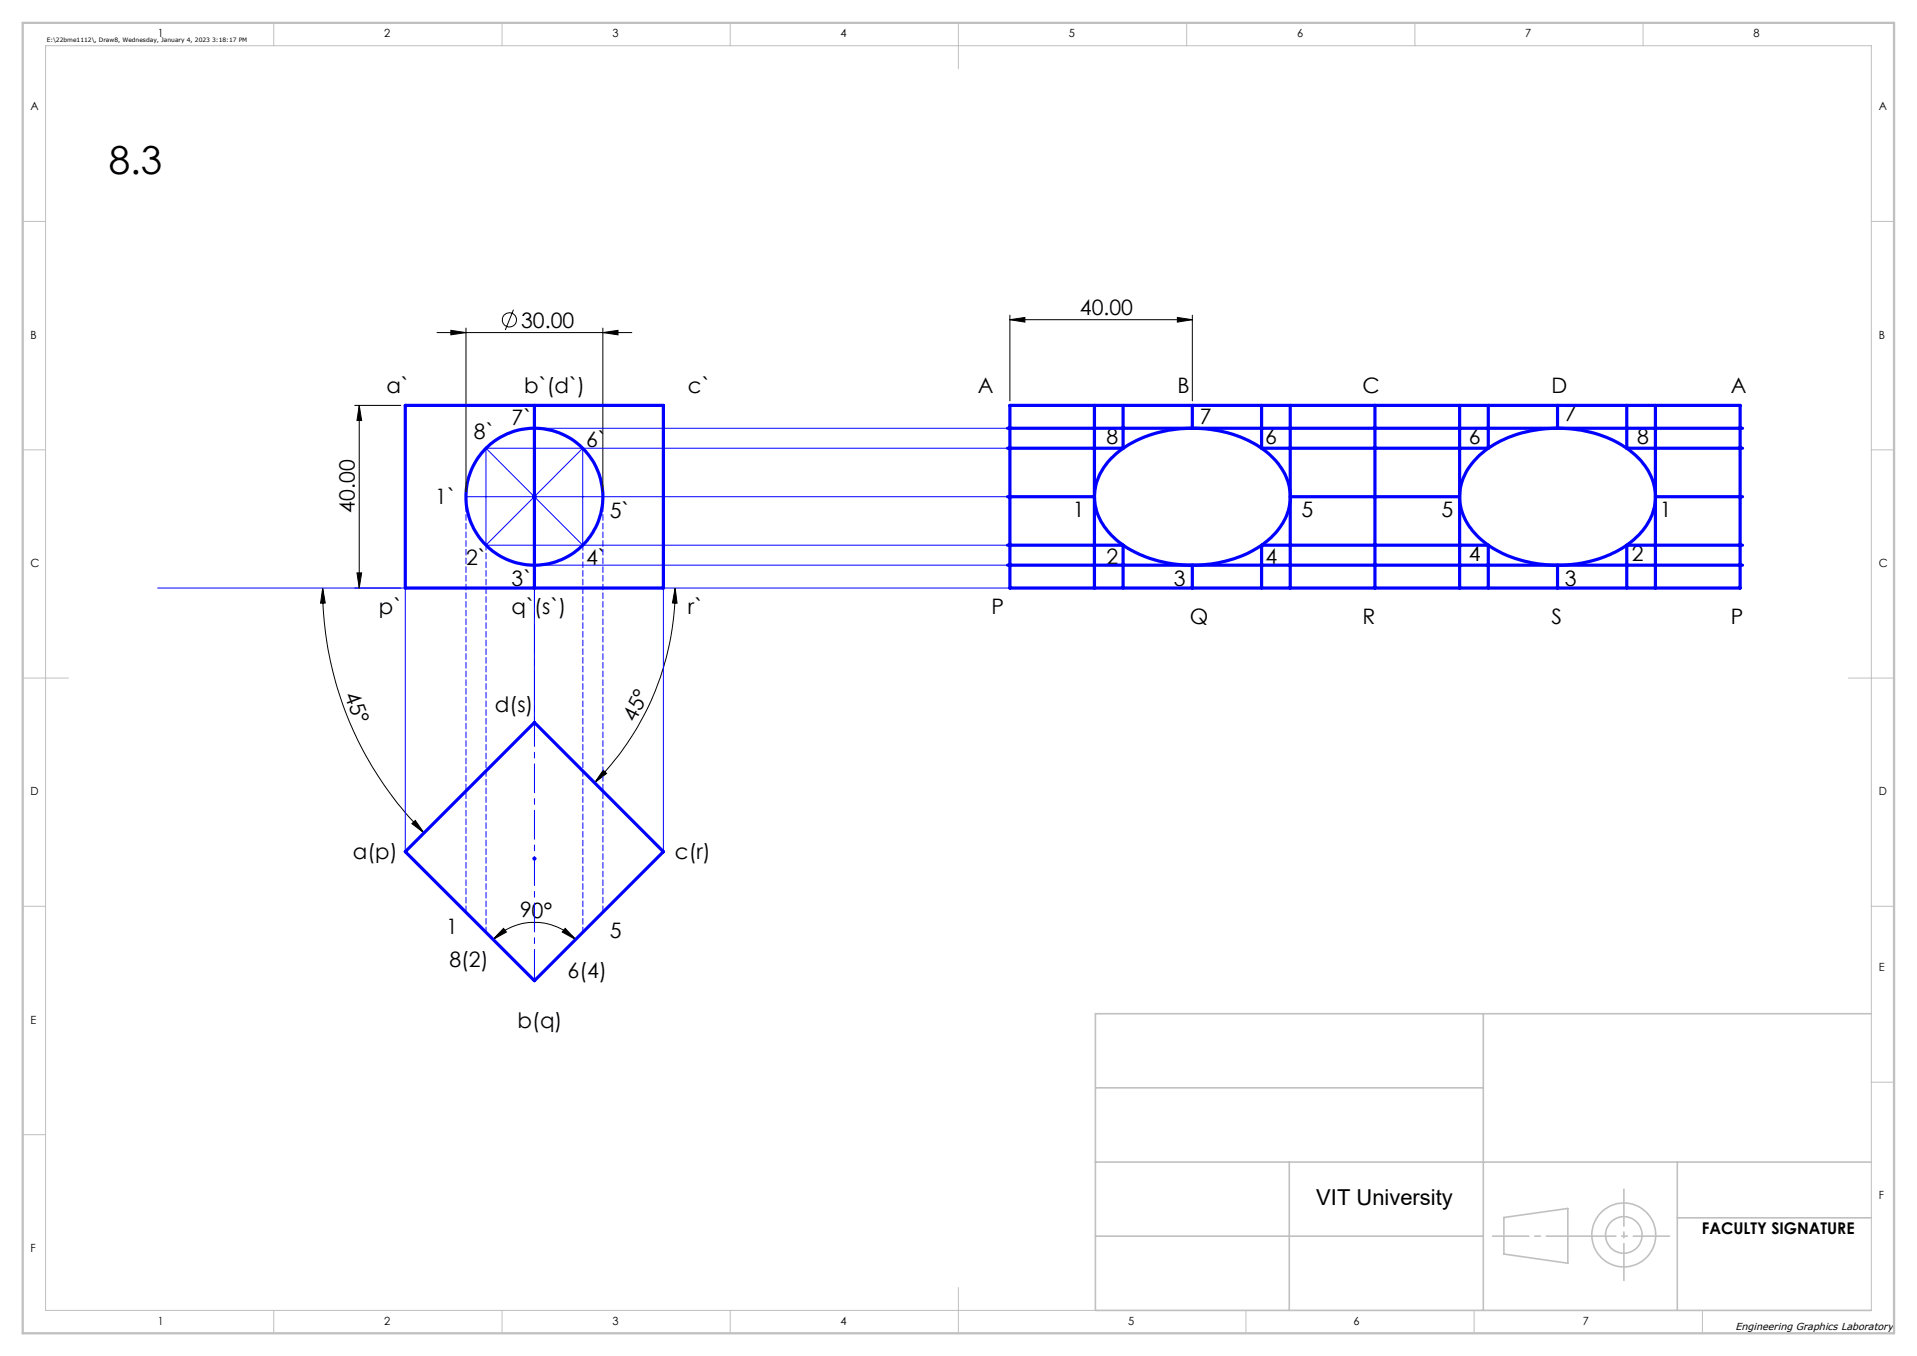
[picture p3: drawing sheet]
<svg xmlns="http://www.w3.org/2000/svg" width="420mm" height="297mm" viewBox="0 0 420 297" stroke-linecap="round" stroke-linejoin="round" font-family="sans-serif">
<g fill="none" stroke="#000" stroke-width=".22">
<path d="M95.7 72.8h42.7M98.8 72.4l3.3 .4-3.3 .5zM102.1 71.9v35.9M112.5 67.8l-1.8 4.5M132.1 72.8l3.3-.4v.9zM132.1 71.9v35.9M221.3 70l3.2-.5v1.1zM221.3 69v18.8M221.3 70h39.9M258 69.5l3.2 .5-3.2 .6zM261.2 69v18.8M77.7 88.8h10.1"/>
<path d="M78.7 88.8v40M78.7 88.8l.5 3.3h-1zM70.7 128.8l.6 3.3h-1.1zM70.7 128.8a75.6 75.6 0 0 0 22.2 53.6M77.7 128.8h10.1M78.2 125.5h1l-.5 3.3zM147.9 128.8l.4 3.3h-1zM147.9 128.8a60.3 60.3 0 0 1-17.6 42.6M132.2 168.7l.7 .7-2.6 2zM90.2 180.4l.8-.7 1.9 2.7zM108 205.8a12.8 12.8 0 0 1 18.1 0M110.3 203.3l.6 .8-2.9 1.7z"/>
<path d="M123.8 203.3l2.3 2.5-2.9-1.7z"/>
<circle cx="111.6" cy="70.1" r="1.56"/>
</g>
<g fill="none" stroke="#c0c0c0" stroke-width=".35">
<path d="M240 238.3h85M325 222v65M410 222h-170v65h170M240 254.5h170M282.5 254.5v32.5M367.5 254.5v32.5M240 270.8h85M329.5 266.7l14-2v12l-14-2zM367.5 266.7h42.5"/>
<circle cx="355.8" cy="270.5" r="7"/>
<circle cx="355.8" cy="270.5" r="4"/>
</g>
<g fill="none" stroke="#00f" stroke-width=".22">
<path d="M106.5 98.2l21.2 21.2v-21.2l-21.2 21.2M106.5 98.2h114.2M106.5 98.2v21.2M117.1 93.8h103.6M102.1 108.8h118.6M106.5 119.4h114.2M116.7 108.4l.7 .7M117.1 108.3v1M34.5 128.8h346.7M88.8 128.8v57.7M117.1 128.8v29.5M117.1 123.8h103.6"/>
<path d="M145.3 128.8v57.7M116.6 188.1h1M116.7 187.7l.7 .7M117.1 187.6v1M117.4 187.7l-.7 .7"/>
</g>
<g fill="none" stroke="#00f" stroke-width=".7" stroke-linecap="butt">
<path d="M243.4 100.4a25.2 25.2 0 0 1 18.5-6.6 24.4 24.4 0 0 1 17.5 7 11.4 11.4 0 0 1-.5 16.5 24.8 24.8 0 0 1-17.3 6.5 25.3 25.3 0 0 1-18-6.5 11.4 11.4 0 0 1-2.5-13.6l.7-1.3zM323.8 100.1a25.9 25.9 0 0 1 20.1-6.2 23.4 23.4 0 0 1 15.9 7.3 11.4 11.4 0 0 1-1.3 16.5 25.5 25.5 0 0 1-18.2 6.1 24.9 24.9 0 0 1-16.7-6.5 11.5 11.5 0 0 1 .2-17.2z"/>
<circle cx="117.1" cy="108.8" r="15"/>
</g>
<g fill="none" stroke="#c0c0c0" stroke-width=".22">
<path d="M10 10h400v277h-400zM60 5v5M110 5v5M160 5v5M210 5v10M260 5v5M310 5v5M360 5v5M5 48.5h5M410 48.5h5M5 98.5h5M410 98.5h5"/>
<path d="M5 148.5h10M405 148.5h10M5 198.5h5M410 198.5h5M410 237h5M5 248.5h5M60 287v5M110 287v5M160 287v5M210 282v10M273 287v5M323 287v5"/>
<path d="M373 287v5"/>
</g>
<path d="M327 270.8h38.8" fill="none" stroke="#c0c0c0" stroke-width=".35" stroke-dasharray="15.2 1.3 1.3 1.3" stroke-dashoffset="7.3"/>
<path d="M355.8 260.5v20" fill="none" stroke="#c0c0c0" stroke-width=".35" stroke-dasharray="15.2 1.3 1.3 1.3" stroke-dashoffset="7.1"/>
<path d="M5 5h410v287h-410z" fill="none" stroke="#c0c0c0" stroke-width=".5"/>
<path d="M117.1 214.8v-88.6" fill="none" stroke="#00f" stroke-width=".22" stroke-dasharray="6.3 1.3 1.3 1.3" stroke-dashoffset="-.5"/>
<path d="M102.1 108.8v91M132.1 108.8v91" fill="none" stroke="#00f" stroke-width=".22" stroke-dasharray="1.3 .6" stroke-dashoffset="-.1"/>
<path d="M106.5 119.4v84.8M127.7 119.4v84.8" fill="none" stroke="#00f" stroke-width=".22" stroke-dasharray="1.3 .6" stroke-dashoffset=".1"/>
<g fill="none" stroke="#00f" stroke-width=".7">
<path d="M88.8 88.8h56.5v40h-56.5zM117.1 88.8v40M220.7 93.8h161.1M221.3 88.8h159.9v40h-159.9zM239.8 88.8v40M246.1 88.8v9.4h-25.4M261.2 88.8v5M276.4 88.8v9.4h49.7v-9.4M282.7 88.8v40M301.2 88.8v40M319.8 88.8v40M341.2 88.8v5"/>
<path d="M356.4 88.8v9.4h25.4M362.7 88.8v40M220.7 108.8h19.1M220.7 119.4h25.4M246.1 119.4v9.4M282.7 108.8h37.1M362.7 108.8h19.1M381.8 119.4h-25.4v9.4M220.7 123.8h161.1M261.2 123.8v5M276.4 128.8v-9.4h49.7v9.4M341.2 123.8v5"/>
<path d="M117.1 158.3l28.2 28.2-28.2 28.3-28.3-28.3z"/>
</g>
<g fill="#000">
<path d="M98.8 72.4l3.3 .4-3.3 .5zM132.1 72.8l3.3-.4v.9z"/>
<path d="M258 69.5l3.2 .5-3.2 .6zM221.3 70l3.2-.5v1.1z"/>
<path d="M70.7 128.8l.6 3.3h-1.1zM90.2 180.4l.8-.7 1.9 2.7z"/>
<path d="M78.2 125.5h1l-.5 3.3zM78.7 88.8l.5 3.3h-1z"/>
<path d="M132.2 168.7l.7 .7-2.6 2zM147.9 128.8l.4 3.3h-1z"/>
<path d="M123.8 203.3l2.3 2.5-2.9-1.7zM110.3 203.3l.6 .8-2.9 1.7z"/>
</g>
<text font-size="8.5" x="23.8" y="38.2">8.3</text>
<text font-size="4.8" x="288.4" y="264">VIT University</text>
<g font-size="4.7">
<text x="114.2" y="71.8">30.00</text>
<text x="236.6" y="69">40.00</text>
<text x="84.7" y="86.1">a`</text>
<text x="114.8" y="86.1">b`(d`)</text>
<text x="150.7" y="86.1">c`</text>
<text x="214.3" y="86.1">A</text>
<text x="258" y="86.1">B</text>
<text x="298.5" y="86.1">C</text>
<text x="339.9" y="86.1">D</text>
<text x="379.2" y="86.1">A</text>
<text x="112.1" y="93.1">7`</text>
<text x="262.9" y="92.9">7</text>
<text x="342.9" y="92.3">7</text>
<text x="103.8" y="96.2">8`</text>
<text x="128.4" y="97.9">6`</text>
<text x="242.5" y="97.3">8</text>
<text x="277.2" y="97.3">6</text>
<text x="321.8" y="97.3">6</text>
<text x="358.7" y="97.3">8</text>
<text x="77.7" y="112.3" transform="rotate(-90 77.7 112.3)">40.00</text>
<text x="95.4" y="110.3">1`</text>
<text x="133.6" y="113.5">5`</text>
<text x="235" y="113.2">1</text>
<text x="285.2" y="113.2">5</text>
<text x="315.8" y="113.2">5</text>
<text x="363.7" y="113.2">1</text>
<text x="102.1" y="123.7">2`</text>
<text x="128.4" y="123.7">4`</text>
<text x="242.5" y="123.5">2</text>
<text x="277.2" y="123.5">4</text>
<text x="321.8" y="122.9">4</text>
<text x="357.5" y="122.9">2</text>
<text x="112.1" y="128.4">3`</text>
<text x="257.1" y="128.3">3</text>
<text x="342.9" y="128.3">3</text>
<text x="83" y="134.6">p`</text>
<text x="112.1" y="134.6">q`(s`)</text>
<text x="150.7" y="134.6">r`</text>
<text x="217.2" y="134.6">P</text>
<text x="260.7" y="136.6">Q</text>
<text x="298.5" y="136.6">R</text>
<text x="339.9" y="136.6">S</text>
<text x="379.2" y="136.6">P</text>
<text x="75.4" y="152.3" transform="rotate(69 75.4 152.3)">45°</text>
<text x="108.4" y="155.9">d(s)</text>
<text x="139.1" y="158.3" transform="rotate(-64 139.1 158.3)">45°</text>
<text x="77.3" y="188">a(p)</text>
<text x="147.9" y="188">c(r)</text>
<text x="113.9" y="200.9" transform="rotate(1 113.9 200.9)">90°</text>
<text x="97.7" y="204.7">1</text>
<text x="133.6" y="205.4">5</text>
<text x="98.4" y="211.8">8(2)</text>
<text x="124.3" y="214.2">6(4)</text>
<text x="113.4" y="225.1">b(q)</text>
</g>
<text font-size="3.5" x="372.9" y="270.3">FACULTY SIGNATURE</text>
<g font-size="2.5">
<text x="34.6" y="8.2">1</text>
<text x="84.2" y="8.2">2</text>
<text x="134.2" y="8.2">3</text>
<text x="184.2" y="8.2">4</text>
<text x="234.2" y="8.2">5</text>
<text x="284.2" y="8.2">6</text>
<text x="334.2" y="8.2">7</text>
<text x="384.2" y="8.2">8</text>
<text x="6.7" y="24.2">A</text>
<text x="411.7" y="24.2">A</text>
<text x="6.7" y="74.2">B</text>
<text x="411.7" y="74.2">B</text>
<text x="6.7" y="124.2">C</text>
<text x="411.7" y="124.2">C</text>
<text x="6.7" y="174.2">D</text>
<text x="411.7" y="174.2">D</text>
<text x="411.7" y="212.7">E</text>
<text x="6.7" y="224.2">E</text>
<text x="411.7" y="262.7">F</text>
<text x="6.7" y="274.2">F</text>
<text x="34.6" y="290.2">1</text>
<text x="84.2" y="290.2">2</text>
<text x="134.2" y="290.2">3</text>
<text x="184.2" y="290.2">4</text>
<text x="247.2" y="290.2">5</text>
<text x="296.5" y="290.2">6</text>
<text x="346.8" y="290.2">7</text>
</g>
<text font-size="2.2" x="380.2" y="291.4">Engineering Graphics Laboratory</text>
<text font-size="1.3" x="10.2" y="9.3">E:\22bme1112\, Draw8, Wednesday, January 4, 2023 3:18:17 PM</text>
</svg>
